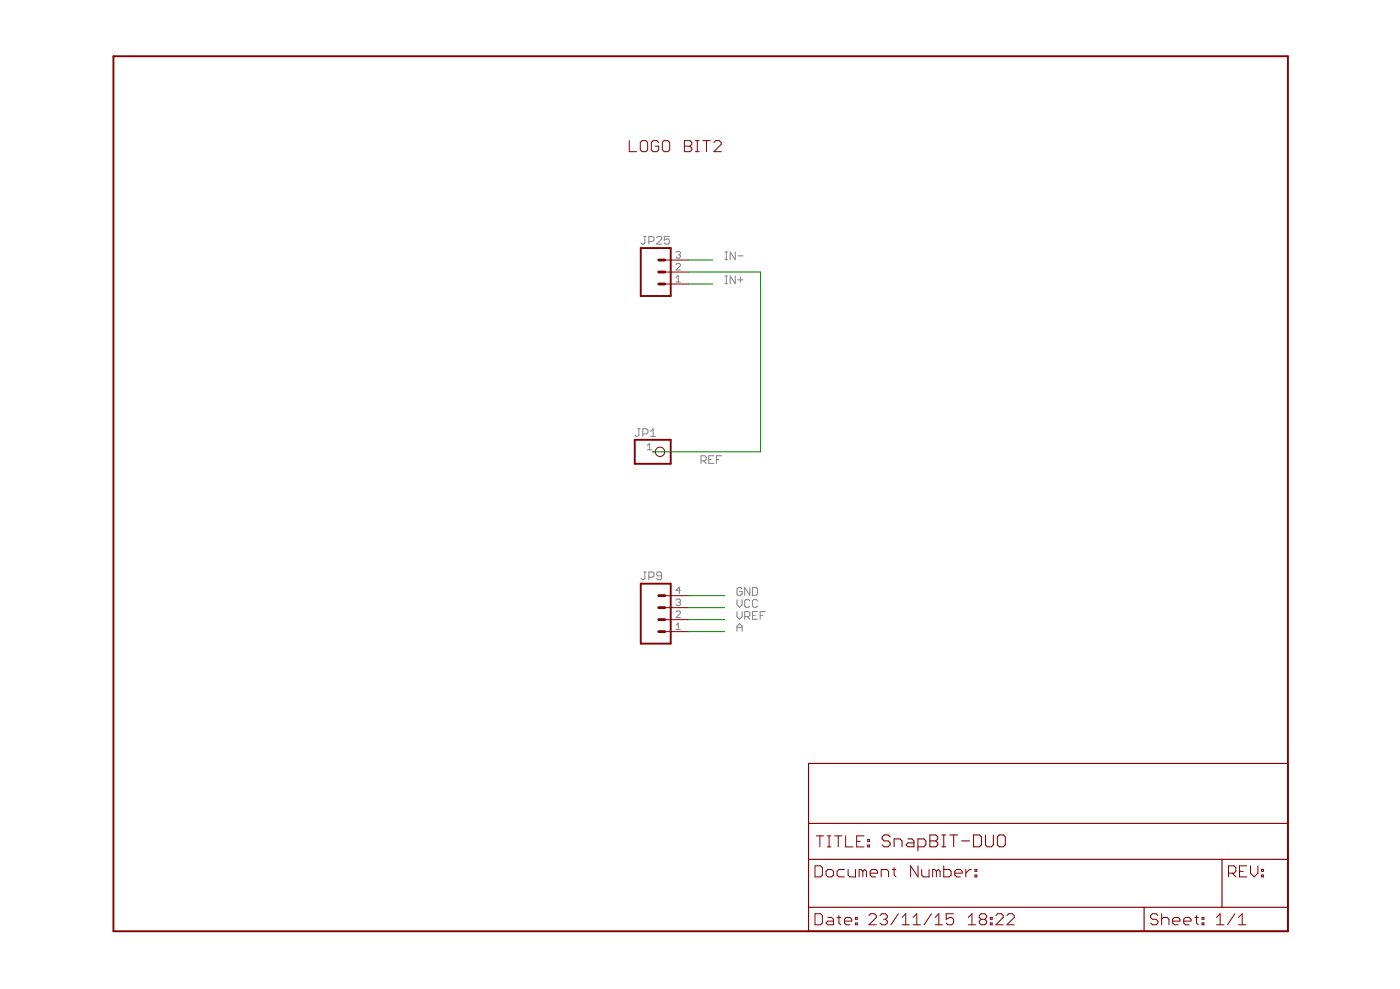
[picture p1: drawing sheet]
<?xml version="1.0" encoding="utf-8"?>
<!DOCTYPE eagle SYSTEM "eagle.dtd">
<!--
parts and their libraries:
SparkFun: Licensing: CC v3.0 Share-Alike You are welcome to use this library for commercial purposes.
-->
<eagle version="7.3.0">
<drawing>
<settings>
<setting alwaysvectorfont="yes"/>
<setting verticaltext="up"/>
</settings>
<grid distance="0.1" unitdist="inch" unit="inch" style="lines" multiple="1" display="no" altdistance="0.01" altunitdist="inch" altunit="inch"/>
<schematic xreflabel="%F%N/%S.%C%R" xrefpart="/%S.%C%R">
<libraries>
<library name="SparkFun">
<symbols>
<symbol name="LETTER_L">
<wire x1="0" y1="185.42" x2="248.92" y2="185.42" width="0.4064" layer="94"/>
<wire x1="248.92" y1="185.42" x2="248.92" y2="0" width="0.4064" layer="94"/>
<wire x1="0" y1="185.42" x2="0" y2="0" width="0.4064" layer="94"/>
<wire x1="0" y1="0" x2="248.92" y2="0" width="0.4064" layer="94"/>
</symbol>
<symbol name="DOCFIELD">
<wire x1="0" y1="0" x2="71.12" y2="0" width="0.254" layer="94"/>
<wire x1="101.6" y1="15.24" x2="87.63" y2="15.24" width="0.254" layer="94"/>
<wire x1="0" y1="0" x2="0" y2="5.08" width="0.254" layer="94"/>
<wire x1="0" y1="5.08" x2="71.12" y2="5.08" width="0.254" layer="94"/>
<wire x1="0" y1="5.08" x2="0" y2="15.24" width="0.254" layer="94"/>
<wire x1="101.6" y1="15.24" x2="101.6" y2="5.08" width="0.254" layer="94"/>
<wire x1="71.12" y1="5.08" x2="71.12" y2="0" width="0.254" layer="94"/>
<wire x1="71.12" y1="5.08" x2="87.63" y2="5.08" width="0.254" layer="94"/>
<wire x1="71.12" y1="0" x2="101.6" y2="0" width="0.254" layer="94"/>
<wire x1="87.63" y1="15.24" x2="87.63" y2="5.08" width="0.254" layer="94"/>
<wire x1="87.63" y1="15.24" x2="0" y2="15.24" width="0.254" layer="94"/>
<wire x1="87.63" y1="5.08" x2="101.6" y2="5.08" width="0.254" layer="94"/>
<wire x1="101.6" y1="5.08" x2="101.6" y2="0" width="0.254" layer="94"/>
<wire x1="0" y1="15.24" x2="0" y2="22.86" width="0.254" layer="94"/>
<wire x1="101.6" y1="35.56" x2="0" y2="35.56" width="0.254" layer="94"/>
<wire x1="101.6" y1="35.56" x2="101.6" y2="22.86" width="0.254" layer="94"/>
<wire x1="0" y1="22.86" x2="101.6" y2="22.86" width="0.254" layer="94"/>
<wire x1="0" y1="22.86" x2="0" y2="35.56" width="0.254" layer="94"/>
<wire x1="101.6" y1="22.86" x2="101.6" y2="15.24" width="0.254" layer="94"/>
<text x="1.27" y="1.27" size="2.54" layer="94" font="vector">Date:</text>
<text x="12.7" y="1.27" size="2.54" layer="94" font="vector">&gt;LAST_DATE_TIME</text>
<text x="72.39" y="1.27" size="2.54" layer="94" font="vector">Sheet:</text>
<text x="86.36" y="1.27" size="2.54" layer="94" font="vector">&gt;SHEET</text>
<text x="88.9" y="11.43" size="2.54" layer="94" font="vector">REV:</text>
<text x="1.524" y="17.78" size="2.54" layer="94" font="vector">TITLE:</text>
<text x="1.27" y="11.43" size="2.54" layer="94" font="vector">Document Number:</text>
<text x="15.494" y="17.78" size="2.7432" layer="94" font="vector">&gt;DRAWING_NAME</text>
</symbol>
<symbol name="M04">
<wire x1="1.27" y1="-5.08" x2="-5.08" y2="-5.08" width="0.4064" layer="94"/>
<wire x1="-1.27" y1="2.54" x2="0" y2="2.54" width="0.6096" layer="94"/>
<wire x1="-1.27" y1="0" x2="0" y2="0" width="0.6096" layer="94"/>
<wire x1="-1.27" y1="-2.54" x2="0" y2="-2.54" width="0.6096" layer="94"/>
<wire x1="-5.08" y1="7.62" x2="-5.08" y2="-5.08" width="0.4064" layer="94"/>
<wire x1="1.27" y1="-5.08" x2="1.27" y2="7.62" width="0.4064" layer="94"/>
<wire x1="-5.08" y1="7.62" x2="1.27" y2="7.62" width="0.4064" layer="94"/>
<wire x1="-1.27" y1="5.08" x2="0" y2="5.08" width="0.6096" layer="94"/>
<text x="-5.08" y="-7.62" size="1.778" layer="96">&gt;VALUE</text>
<text x="-5.08" y="8.382" size="1.778" layer="95">&gt;NAME</text>
<pin name="1" x="5.08" y="-2.54" visible="pad" length="middle" direction="pas" swaplevel="1" rot="R180"/>
<pin name="2" x="5.08" y="0" visible="pad" length="middle" direction="pas" swaplevel="1" rot="R180"/>
<pin name="3" x="5.08" y="2.54" visible="pad" length="middle" direction="pas" swaplevel="1" rot="R180"/>
<pin name="4" x="5.08" y="5.08" visible="pad" length="middle" direction="pas" swaplevel="1" rot="R180"/>
</symbol>
<symbol name="M03">
<wire x1="3.81" y1="-5.08" x2="-2.54" y2="-5.08" width="0.4064" layer="94"/>
<wire x1="1.27" y1="2.54" x2="2.54" y2="2.54" width="0.6096" layer="94"/>
<wire x1="1.27" y1="0" x2="2.54" y2="0" width="0.6096" layer="94"/>
<wire x1="1.27" y1="-2.54" x2="2.54" y2="-2.54" width="0.6096" layer="94"/>
<wire x1="-2.54" y1="5.08" x2="-2.54" y2="-5.08" width="0.4064" layer="94"/>
<wire x1="3.81" y1="-5.08" x2="3.81" y2="5.08" width="0.4064" layer="94"/>
<wire x1="-2.54" y1="5.08" x2="3.81" y2="5.08" width="0.4064" layer="94"/>
<text x="-2.54" y="-7.62" size="1.778" layer="96">&gt;VALUE</text>
<text x="-2.54" y="5.842" size="1.778" layer="95">&gt;NAME</text>
<pin name="1" x="7.62" y="-2.54" visible="pad" length="middle" direction="pas" swaplevel="1" rot="R180"/>
<pin name="2" x="7.62" y="0" visible="pad" length="middle" direction="pas" swaplevel="1" rot="R180"/>
<pin name="3" x="7.62" y="2.54" visible="pad" length="middle" direction="pas" swaplevel="1" rot="R180"/>
</symbol>
</symbols>
<devicesets>
<deviceset name="FRAME-LETTER" prefix="FRAME">
<gates>
<gate name="G$1" symbol="LETTER_L" x="0" y="0"/>
<gate name="G$2" symbol="DOCFIELD" x="147.32" y="0" addlevel="must"/>
</gates>
<devices>
<device name="">
<technologies>
<technology name=""/>
</technologies>
</device>
</devices>
</deviceset>
<deviceset name="M04" prefix="JP" uservalue="yes">
<gates>
<gate name="G$1" symbol="M04" x="-2.54" y="0"/>
</gates>
<devices>
<device name="PTH" package="1X04">
<connects>
<connect gate="G$1" pin="1" pad="1"/>
<connect gate="G$1" pin="2" pad="2"/>
<connect gate="G$1" pin="3" pad="3"/>
<connect gate="G$1" pin="4" pad="4"/>
</connects>
<technologies>
<technology name=""/>
</technologies>
</device>
<device name="POLAR" package="MOLEX-1X4">
<connects>
<connect gate="G$1" pin="1" pad="1"/>
<connect gate="G$1" pin="2" pad="2"/>
<connect gate="G$1" pin="3" pad="3"/>
<connect gate="G$1" pin="4" pad="4"/>
</connects>
<technologies>
<technology name=""/>
</technologies>
</device>
<device name="SCREW" package="SCREWTERMINAL-3.5MM-4">
<connects>
<connect gate="G$1" pin="1" pad="1"/>
<connect gate="G$1" pin="2" pad="2"/>
<connect gate="G$1" pin="3" pad="3"/>
<connect gate="G$1" pin="4" pad="4"/>
</connects>
<technologies>
<technology name=""/>
</technologies>
</device>
<device name="1.27MM" package="1X04-1.27MM">
<connects>
<connect gate="G$1" pin="1" pad="1"/>
<connect gate="G$1" pin="2" pad="2"/>
<connect gate="G$1" pin="3" pad="3"/>
<connect gate="G$1" pin="4" pad="4"/>
</connects>
<technologies>
<technology name=""/>
</technologies>
</device>
<device name="LOCK" package="1X04_LOCK">
<connects>
<connect gate="G$1" pin="1" pad="1"/>
<connect gate="G$1" pin="2" pad="2"/>
<connect gate="G$1" pin="3" pad="3"/>
<connect gate="G$1" pin="4" pad="4"/>
</connects>
<technologies>
<technology name=""/>
</technologies>
</device>
<device name="LOCK_LONGPADS" package="1X04_LOCK_LONGPADS">
<connects>
<connect gate="G$1" pin="1" pad="1"/>
<connect gate="G$1" pin="2" pad="2"/>
<connect gate="G$1" pin="3" pad="3"/>
<connect gate="G$1" pin="4" pad="4"/>
</connects>
<technologies>
<technology name=""/>
</technologies>
</device>
<device name="POLAR_LOCK" package="MOLEX-1X4_LOCK">
<connects>
<connect gate="G$1" pin="1" pad="1"/>
<connect gate="G$1" pin="2" pad="2"/>
<connect gate="G$1" pin="3" pad="3"/>
<connect gate="G$1" pin="4" pad="4"/>
</connects>
<technologies>
<technology name=""/>
</technologies>
</device>
<device name="SMD" package="1X04-SMD">
<connects>
<connect gate="G$1" pin="1" pad="1"/>
<connect gate="G$1" pin="2" pad="2"/>
<connect gate="G$1" pin="3" pad="3"/>
<connect gate="G$1" pin="4" pad="4"/>
</connects>
<technologies>
<technology name=""/>
</technologies>
</device>
<device name="LONGPADS" package="1X04_LONGPADS">
<connects>
<connect gate="G$1" pin="1" pad="1"/>
<connect gate="G$1" pin="2" pad="2"/>
<connect gate="G$1" pin="3" pad="3"/>
<connect gate="G$1" pin="4" pad="4"/>
</connects>
<technologies>
<technology name=""/>
</technologies>
</device>
<device name="1X04_NO_SILK" package="1X04_NO_SILK">
<connects>
<connect gate="G$1" pin="1" pad="1"/>
<connect gate="G$1" pin="2" pad="2"/>
<connect gate="G$1" pin="3" pad="3"/>
<connect gate="G$1" pin="4" pad="4"/>
</connects>
<technologies>
<technology name=""/>
</technologies>
</device>
<device name="JST-PTH" package="JST-4-PTH">
<connects>
<connect gate="G$1" pin="1" pad="1"/>
<connect gate="G$1" pin="2" pad="2"/>
<connect gate="G$1" pin="3" pad="3"/>
<connect gate="G$1" pin="4" pad="4"/>
</connects>
<technologies>
<technology name=""/>
</technologies>
</device>
<device name="SCREW_LOCK" package="SCREWTERMINAL-3.5MM-4_LOCK">
<connects>
<connect gate="G$1" pin="1" pad="1"/>
<connect gate="G$1" pin="2" pad="2"/>
<connect gate="G$1" pin="3" pad="3"/>
<connect gate="G$1" pin="4" pad="4"/>
</connects>
<technologies>
<technology name=""/>
</technologies>
</device>
<device name="SMD2" package="1X04-1MM-RA">
<connects>
<connect gate="G$1" pin="1" pad="1"/>
<connect gate="G$1" pin="2" pad="2"/>
<connect gate="G$1" pin="3" pad="3"/>
<connect gate="G$1" pin="4" pad="4"/>
</connects>
<technologies>
<technology name=""/>
</technologies>
</device>
</devices>
</deviceset>
<deviceset name="M03" prefix="JP" uservalue="yes">
<gates>
<gate name="G$1" symbol="M03" x="-2.54" y="0"/>
</gates>
<devices>
<device name="PTH" package="1X03">
<connects>
<connect gate="G$1" pin="1" pad="1"/>
<connect gate="G$1" pin="2" pad="2"/>
<connect gate="G$1" pin="3" pad="3"/>
</connects>
<technologies>
<technology name=""/>
</technologies>
</device>
<device name="POLAR" package="MOLEX-1X3">
<connects>
<connect gate="G$1" pin="1" pad="1"/>
<connect gate="G$1" pin="2" pad="2"/>
<connect gate="G$1" pin="3" pad="3"/>
</connects>
<technologies>
<technology name=""/>
</technologies>
</device>
<device name="SCREW" package="SCREWTERMINAL-3.5MM-3">
<connects>
<connect gate="G$1" pin="1" pad="1"/>
<connect gate="G$1" pin="2" pad="2"/>
<connect gate="G$1" pin="3" pad="3"/>
</connects>
<technologies>
<technology name=""/>
</technologies>
</device>
<device name="LOCK" package="1X03_LOCK">
<connects>
<connect gate="G$1" pin="1" pad="1"/>
<connect gate="G$1" pin="2" pad="2"/>
<connect gate="G$1" pin="3" pad="3"/>
</connects>
<technologies>
<technology name=""/>
</technologies>
</device>
<device name="LOCK_LONGPADS" package="1X03_LOCK_LONGPADS">
<connects>
<connect gate="G$1" pin="1" pad="1"/>
<connect gate="G$1" pin="2" pad="2"/>
<connect gate="G$1" pin="3" pad="3"/>
</connects>
<technologies>
<technology name=""/>
</technologies>
</device>
<device name="POLAR_LOCK" package="MOLEX-1X3_LOCK">
<connects>
<connect gate="G$1" pin="1" pad="1"/>
<connect gate="G$1" pin="2" pad="2"/>
<connect gate="G$1" pin="3" pad="3"/>
</connects>
<technologies>
<technology name=""/>
</technologies>
</device>
<device name="SCREW_LOCK" package="SCREWTERMINAL-3.5MM-3_LOCK.007S">
<connects>
<connect gate="G$1" pin="1" pad="1"/>
<connect gate="G$1" pin="2" pad="2"/>
<connect gate="G$1" pin="3" pad="3"/>
</connects>
<technologies>
<technology name=""/>
</technologies>
</device>
<device name="1X03_NO_SILK" package="1X03_NO_SILK">
<connects>
<connect gate="G$1" pin="1" pad="1"/>
<connect gate="G$1" pin="2" pad="2"/>
<connect gate="G$1" pin="3" pad="3"/>
</connects>
<technologies>
<technology name=""/>
</technologies>
</device>
<device name="LONGPADS" package="1X03_LONGPADS">
<connects>
<connect gate="G$1" pin="1" pad="1"/>
<connect gate="G$1" pin="2" pad="2"/>
<connect gate="G$1" pin="3" pad="3"/>
</connects>
<technologies>
<technology name=""/>
</technologies>
</device>
<device name="JST-PTH" package="JST-3-PTH">
<connects>
<connect gate="G$1" pin="1" pad="1"/>
<connect gate="G$1" pin="2" pad="2"/>
<connect gate="G$1" pin="3" pad="3"/>
</connects>
<technologies>
<technology name=""/>
</technologies>
</device>
<device name="POGO_PIN_HOLES_ONLY" package="1X03_PP_HOLES_ONLY">
<connects>
<connect gate="G$1" pin="1" pad="1"/>
<connect gate="G$1" pin="2" pad="2"/>
<connect gate="G$1" pin="3" pad="3"/>
</connects>
<technologies>
<technology name=""/>
</technologies>
</device>
<device name="-SCREW-5MM" package="SCREWTERMINAL-5MM-3">
<connects>
<connect gate="G$1" pin="1" pad="1"/>
<connect gate="G$1" pin="2" pad="2"/>
<connect gate="G$1" pin="3" pad="3"/>
</connects>
<technologies>
<technology name=""/>
</technologies>
</device>
<device name="LOCK_NO_SILK" package="1X03_LOCK_NO_SILK">
<connects>
<connect gate="G$1" pin="1" pad="1"/>
<connect gate="G$1" pin="2" pad="2"/>
<connect gate="G$1" pin="3" pad="3"/>
</connects>
<technologies>
<technology name=""/>
</technologies>
</device>
<device name="" package="JST-3-SMD">
<connects>
<connect gate="G$1" pin="1" pad="1"/>
<connect gate="G$1" pin="2" pad="2"/>
<connect gate="G$1" pin="3" pad="3"/>
</connects>
<technologies>
<technology name=""/>
</technologies>
</device>
<device name="SMD" package="1X03-1MM-RA">
<connects>
<connect gate="G$1" pin="1" pad="1"/>
<connect gate="G$1" pin="2" pad="2"/>
<connect gate="G$1" pin="3" pad="3"/>
</connects>
<technologies>
<technology name=""/>
</technologies>
</device>
</devices>
</deviceset>
</devicesets>
</library>
<library name="bit2_logo_27x8">
<symbols>
<symbol name="LOGO_BIT2">
<text x="0" y="0" size="2.54" layer="94">LOGO BIT2</text>
</symbol>
</symbols>
<devicesets>
<deviceset name="LOGO_BIT2(4.72X3.78)">
<gates>
<gate name="G$1" symbol="LOGO_BIT2" x="0" y="0"/>
</gates>
<devices>
<device name="" package="LOGO_BIT2">
<technologies>
<technology name=""/>
</technologies>
</device>
</devices>
</deviceset>
</devicesets>
</library>
<library name="pinhead">
<symbols>
<symbol name="PINHD1">
<wire x1="-6.35" y1="-2.54" x2="1.27" y2="-2.54" width="0.4064" layer="94"/>
<wire x1="1.27" y1="-2.54" x2="1.27" y2="2.54" width="0.4064" layer="94"/>
<wire x1="1.27" y1="2.54" x2="-6.35" y2="2.54" width="0.4064" layer="94"/>
<wire x1="-6.35" y1="2.54" x2="-6.35" y2="-2.54" width="0.4064" layer="94"/>
<text x="-6.35" y="3.175" size="1.778" layer="95">&gt;NAME</text>
<text x="-6.35" y="-5.08" size="1.778" layer="96">&gt;VALUE</text>
<pin name="1" x="-2.54" y="0" visible="pad" length="short" direction="pas" function="dot"/>
</symbol>
</symbols>
<devicesets>
<deviceset name="PINHD-1X1" prefix="JP" uservalue="yes">
<gates>
<gate name="G$1" symbol="PINHD1" x="0" y="0"/>
</gates>
<devices>
<device name="" package="1X01">
<connects>
<connect gate="G$1" pin="1" pad="1"/>
</connects>
<technologies>
<technology name=""/>
</technologies>
</device>
</devices>
</deviceset>
</devicesets>
</library>
</libraries>
<attributes>
</attributes>
<variantdefs>
</variantdefs>
<classes>
<class number="0" name="default" width="0" drill="0">
</class>
</classes>
<parts>
<part name="FRAME2" library="SparkFun" deviceset="FRAME-LETTER" device=""/>
<part name="JP9" library="SparkFun" deviceset="M04" device="JST-PTH"/>
<part name="JP25" library="SparkFun" deviceset="M03" device="JST-PTH"/>
<part name="U$1" library="bit2_logo_27x8" deviceset="LOGO_BIT2(4.72X3.78)" device=""/>
<part name="JP1" library="pinhead" deviceset="PINHD-1X1" device=""/>
</parts>
<sheets>
<sheet>
<plain>
</plain>
<instances>
<instance part="FRAME2" gate="G$1" x="0" y="0"/>
<instance part="FRAME2" gate="G$2" x="147.32" y="0"/>
<instance part="JP9" gate="G$1" x="116.84" y="66.04"/>
<instance part="JP25" gate="G$1" x="114.3" y="139.7"/>
<instance part="U$1" gate="G$1" x="109.22" y="165.1"/>
<instance part="JP1" gate="G$1" x="116.84" y="101.6"/>
</instances>
<busses>
</busses>
<nets>
<net name="REF" class="0">
<segment>
<pinref part="JP25" gate="G$1" pin="2"/>
<wire x1="121.92" y1="139.7" x2="137.16" y2="139.7" width="0.1524" layer="91"/>
<wire x1="137.16" y1="139.7" x2="137.16" y2="101.6" width="0.1524" layer="91"/>
<pinref part="JP1" gate="G$1" pin="1"/>
<wire x1="137.16" y1="101.6" x2="114.3" y2="101.6" width="0.1524" layer="91"/>
<label x="124.46" y="99.06" size="1.778" layer="95"/>
</segment>
</net>
<net name="IN-" class="0">
<segment>
<pinref part="JP25" gate="G$1" pin="3"/>
<wire x1="121.92" y1="142.24" x2="127" y2="142.24" width="0.1524" layer="91"/>
<label x="129.54" y="142.24" size="1.778" layer="95"/>
</segment>
</net>
<net name="IN+" class="0">
<segment>
<pinref part="JP25" gate="G$1" pin="1"/>
<wire x1="121.92" y1="137.16" x2="127" y2="137.16" width="0.1524" layer="91"/>
<label x="129.54" y="137.16" size="1.778" layer="95"/>
</segment>
</net>
<net name="GND" class="0">
<segment>
<pinref part="JP9" gate="G$1" pin="4"/>
<wire x1="121.92" y1="71.12" x2="129.54" y2="71.12" width="0.1524" layer="91"/>
<label x="132.08" y="71.12" size="1.778" layer="95"/>
</segment>
</net>
<net name="VCC" class="0">
<segment>
<pinref part="JP9" gate="G$1" pin="3"/>
<wire x1="121.92" y1="68.58" x2="129.54" y2="68.58" width="0.1524" layer="91"/>
<label x="132.08" y="68.58" size="1.778" layer="95"/>
</segment>
</net>
<net name="VREF" class="0">
<segment>
<pinref part="JP9" gate="G$1" pin="2"/>
<wire x1="121.92" y1="66.04" x2="129.54" y2="66.04" width="0.1524" layer="91"/>
<label x="132.08" y="66.04" size="1.778" layer="95"/>
</segment>
</net>
<net name="A" class="0">
<segment>
<pinref part="JP9" gate="G$1" pin="1"/>
<wire x1="121.92" y1="63.5" x2="129.54" y2="63.5" width="0.1524" layer="91"/>
<label x="132.08" y="63.5" size="1.778" layer="95"/>
</segment>
</net>
</nets>
</sheet>
</sheets>
</schematic>
</drawing>
</eagle>
